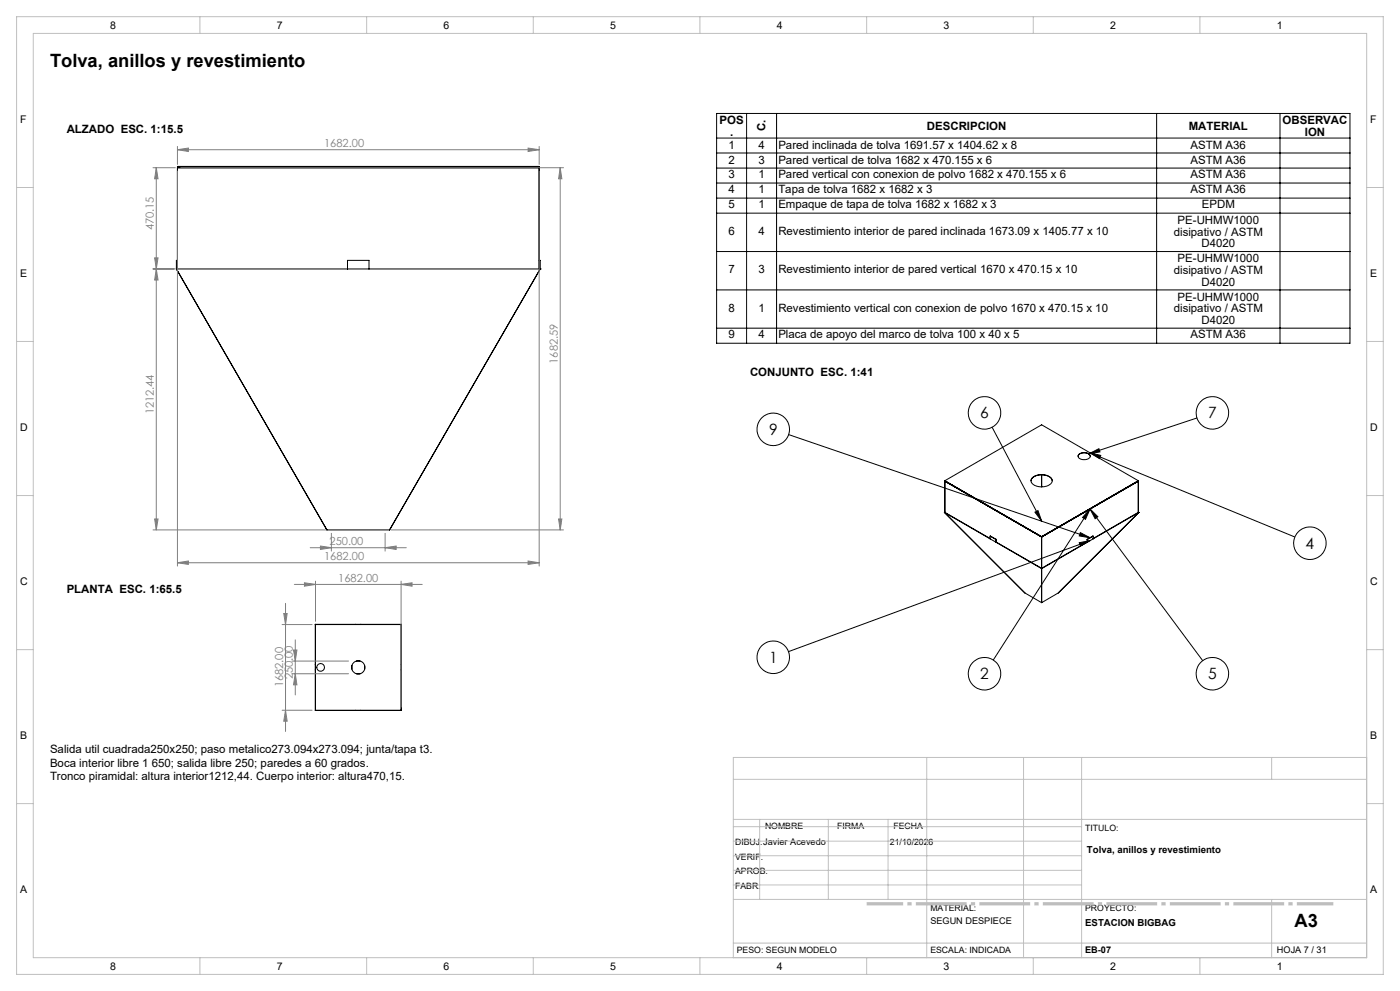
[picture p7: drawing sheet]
<svg xmlns="http://www.w3.org/2000/svg" width="420mm" height="297mm" viewBox="0 0 420 297" stroke-linecap="round" stroke-linejoin="round" font-family="sans-serif">
<g fill="none" stroke="#000" stroke-width=".3">
<path d="M215 34h190v68.9h-190zM224 34v68.9M233 34v68.9M347 34v68.9M384 34v68.9M53.2 50.1h108.5M53.2 50.3h108.5M215 41.4h190M215 45.9h190M215 50.4h190M215 54.9h190M215 59.4h190"/>
<path d="M53.2 78h-.3v2.6M161.7 78h.4v2.6M215 63.9h190M215 75.4h190M52.9 80.6h.1M52.9 80.6l45.2 78.2h18.8l45.2-78.2M52.9 80.6h109.2M53.2 80.6v-30.7h108.5v30.7M104.2 80.6v-2.6h6.5v2.6M162.1 80.6h.1M215 86.9h190M215 98.4h190"/>
<path d="M236.6 130.2l90.5 31M297.6 128.1l14.9 28.1M323.7 136.1l1.1-.4h1.1a1 1 0 0 1 1.2 1 1 1 0 0 1-1.2 1h-1.4a.94 .94 0 0 1-.9-.5 .94 .94 0 0 1 .1-1.1zM326.5 136l.6 .7M326.5 136l-.7-.3-1.2 .1-.8 .3-.4 .6M326.5 136h.1M326.7 136l3-1.5 .3 .9zM327 135.7l3.2 .8-.4 .9zM327 135.7l61.4 25.2M359.1 125.3l-32.4 10.7M283.3 153.6l24.1 24.1 5.1 2.9M283.3 153.6l13.7 7.9"/>
<path d="M283.3 153.6h.2M283.5 144.1l29 16.8 29-16.7M283.5 144.1v9.5M283.5 144.1l29 16.7M283.5 144.1l29-16.8 29 16.8M283.5 153.6l13.5 7.8M283.5 153.5l-.2 .1M309.6 143.3l.8-.6 1.5-.4 2.5 .3a1.51 1.51 0 0 1 1.3 1.5 1.51 1.51 0 0 1-1.4 1.5l-1.4 .3-2.2-.3a1.51 1.51 0 0 1-1.1-2.3zM310.5 153.5l.9-.5 1.1 3.2zM312.5 142.3v3.6M314.7 142.8l.8 .7 .2 .6M314.7 142.8l-1.9-.5-2.1 .4a1.77 1.77 0 0 0-1.4 1.4"/>
<path d="M314.7 142.8h.1M324.1 159.6l3 1.6-3.3-.6zM327 152.5l2.4 2.4-.9 .6zM327 152.6l-1.4 3-.8-.5zM327 152.5l33.8 45.5M327 152.6l-29 45.2M341.5 144.1l-29 16.8M341.5 144.1l-29 16.7M341.5 144.1v9.5M341.5 153.6l-13.6 7.8M341.5 153.6h.2M341.5 153.5l.2 .1"/>
<path d="M341.7 153.6l-24.2 24.1-5 2.9M341.7 153.6l-13.8 7.9M297 160.7v.8M297 160.7l1.8 .9M297 161.5l1.8 1M297.1 160.7h-.1M298.8 162.5l13.7 7.9 13.7-7.9M298.8 162.5l13.7 7.8 13.6-7.8M298.8 161.6v.9M298.8 162.5h.1M312.5 160.8v19.8M323.8 162.7l3.3-.7-3 1.6z"/>
<path d="M326.1 161.6l.1 .1M326.1 162.5h.1M326.1 161.6v.9M326.2 161.7v.8M327.1 162l-90.6 33.3M327.9 160.7l-1.7 1M327.9 160.7v.8M327.9 161.5l-1.7 1M327.9 160.7l-1.8 .9M94.6 187.1v13.7M94.6 187.1l.1 .1M94.6 187.1h25.8"/>
<path d="M94.6 199.2h.1M94.7 187.2v25.7M94.7 187.2h25.6M105.6 199.5v1.1M106.7 187.1v.1M106.9 198.1h1.1M108.2 187.1v.1M109.4 199.5v1.1M120.3 187.2v25.7M120.3 199.2h.1M120.4 187.1v25.8M120.4 187.1l-.1 .1"/>
<path d="M94.6 200.8v12.1h12.1M94.6 200.8h.1M94.7 212.9h25.6M94.7 212.9h-.1M106.7 212.9h13.7M106.7 212.9h.1M106.9 201.9h1.1M108.2 212.9h.1M120.3 212.9h.1M120.3 200.8h.1"/>
<circle cx="232" cy="128.7" r="4.9"/>
<circle cx="295.3" cy="123.7" r="4.9"/>
<circle cx="363.7" cy="123.7" r="4.9"/>
<circle cx="393" cy="162.8" r="4.9"/>
<circle cx="232" cy="197" r="4.9"/>
<circle cx="96.2" cy="200" r="1.15"/>
<circle cx="107.5" cy="200" r="1.99"/>
<circle cx="295.3" cy="201.9" r="4.9"/>
<circle cx="363.7" cy="201.9" r="4.9"/>
</g>
<g fill="none" stroke="#808080" stroke-width=".3">
<path d="M45.9 50.3h6.7M46.9 50.3l.5 3.3h-1zM46.9 50.3v108.5M53.2 44.9l3.3-.5v1zM53.2 43.9v5.4M53.2 51.3v118.3M53.2 44.9h108.5M54.2 50.3h114.9M158.4 44.4l3.3 .5-3.3 .5zM161.7 43.9v5.4M161.7 51.3v118.3M168.1 50.3l.5 3.3h-1z"/>
<path d="M168.1 50.3v108.5M46.4 77.3h1l-.5 3.3zM45.9 80.6h6.6M46.9 80.6l.5 3.3h-1zM45.9 158.8h51.8M46.4 155.5h1l-.5 3.3zM99.4 159.8v5.4M115.5 159.8v5.4M117.3 158.8h51.8M167.6 155.5h1l-.5 3.3zM53.2 168.7l3.3-.6v1.1zM53.2 168.7h108.5"/>
<path d="M88.3 175.2h38.4M91.3 174.7l3.4 .5-3.4 .5zM93.1 164.1h28.8M94.7 174.2v12M96.1 163.7l3.3 .4-3.3 .6zM115.5 164.1l3.4-.4v1zM120.3 175.2l3.3-.5v1zM120.3 174.2v37.7M158.4 168.1l3.3 .6-3.3 .5zM84.6 187.2h9M85.1 183.9h1l-.4 3.3zM85.7 180.8v38.4"/>
<path d="M87.6 198.1h17M88.1 194.8h1l-.5 3.3zM88.6 191.8v16.5M84.6 212.9h9M85.7 212.9l.4 3.2h-1zM87.6 201.9h17M88.6 201.9l.5 3.3h-1z"/>
</g>
<path d="M260 270.9h140" fill="none" stroke="#c0c0c0" stroke-width="1" stroke-dasharray="15.2 1.3 1.3 1.3" stroke-dashoffset="4.3" stroke-linecap="butt"/>
<g fill="none" stroke="#c0c0c0" stroke-width=".3">
<path d="M5 5h410v287h-410zM10 10h400v277h-400zM60 5v5M110 5v5M160 5v5M210 5v5M260 5v5M310 5v5M360 5v5M5 56.2h5M410 56.2h5M5 102.3h5"/>
<path d="M410 102.3h5M5 148.5h5M410 148.5h5M5 194.7h5M410 194.7h5M220 233.6h190M278 227v60M307.1 227v60M324.5 227v60M381.5 227v6.6M410 227h-190v60M5 240.8h5"/>
<path d="M220 245.6h190M220 256.5h104.5M220 252.1h104.5M220 247.8h104.5M227.9 245.6v24M248.5 245.6v24M266.4 245.6v24M410 240.8h5M220 269.6h190M220 265.2h104.5M220 260.8h104.5M381.5 269.6v17.4"/>
<path d="M60 287v5M110 287v5M160 287v5M210 287v5M220 282.6h190M260 287v5M310 287v5M360 287v5"/>
</g>
<path d="M327 135.7l3.2 .8-.4 .9zM327 152.5l2.4 2.4-.9 .6zM327 152.6l-1.4 3-.8-.5zM323.8 162.7l3.3-.7-3 1.6zM324.1 159.6l3 1.6-3.3-.6zM310.5 153.5l.9-.5 1.1 3.2zM326.7 136l3-1.5 .3 .9z" fill="#000"/>
<g fill="#808080">
<path d="M158.4 44.4l3.3 .5-3.3 .5zM53.2 44.9l3.3-.5v1zM120.3 175.2l3.3-.5v1zM91.3 174.7l3.4 .5-3.4 .5z"/>
<path d="M53.2 168.7l3.3-.6v1.1zM158.4 168.1l3.3 .6-3.3 .5zM96.1 163.7l3.3 .4-3.3 .6zM115.5 164.1l3.4-.4v1z"/>
<path d="M167.6 155.5h1l-.5 3.3zM168.1 50.3l.5 3.3h-1zM46.4 77.3h1l-.5 3.3zM46.9 50.3l.5 3.3h-1zM46.4 155.5h1l-.5 3.3zM46.9 80.6l.5 3.3h-1zM88.6 201.9l.5 3.3h-1zM88.1 194.8h1l-.5 3.3zM85.7 212.9l.4 3.2h-1zM85.1 183.9h1l-.4 3.3z"/>
</g>
<g font-size="5.5">
<text x="15" y="19.9">Tolva, anillos y revestimiento</text>
<text x="388.4" y="277.8">A3</text>
</g>
<g font-size="4.7">
<text x="294.1" y="125.4">6</text>
<text x="362.4" y="125.4">7</text>
<text x="230.7" y="130.3">9</text>
<text x="391.7" y="164.4">4</text>
<text x="230.7" y="198.6">1</text>
<text x="294.1" y="203.6">2</text>
<text x="362.4" y="203.6">5</text>
</g>
<g font-size="3.4">
<text x="20" y="39.7">ALZADO ESC. 1:15.5</text>
<text x="215.9" y="37.2">POS</text>
<text x="219" y="40.7">.</text>
<text x="229.7" y="39.4" transform="rotate(-90 229.7 39.4)">C.</text>
<text x="278.1" y="38.8">DESCRIPCION</text>
<text x="356.6" y="38.8">MATERIAL</text>
<text x="384.8" y="37.2">OBSERVAC</text>
<text x="391.4" y="40.7">ION</text>
<text x="218.5" y="44.8">1</text>
<text x="227.5" y="44.8">4</text>
<text x="233.5" y="44.8">Pared inclinada de tolva 1691.57 x 1404.62 x 8</text>
<text x="357.2" y="44.8">ASTM A36</text>
<text x="218.5" y="49.3">2</text>
<text x="218.5" y="53.4">3</text>
<text x="227.5" y="49.3">3</text>
<text x="227.5" y="53.4">1</text>
<text x="233.5" y="49.3">Pared vertical de tolva 1682 x 470.155 x 6</text>
<text x="233.5" y="53.4">Pared vertical con conexion de polvo 1682 x 470.155 x 6</text>
<text x="357.2" y="49.3">ASTM A36</text>
<text x="357.2" y="53.4">ASTM A36</text>
<text x="218.5" y="57.9">4</text>
<text x="227.5" y="57.9">1</text>
<text x="233.5" y="57.9">Tapa de tolva 1682 x 1682 x 3</text>
<text x="357.2" y="57.9">ASTM A36</text>
<text x="218.5" y="62.4">5</text>
<text x="227.5" y="62.4">1</text>
<text x="233.5" y="62.4">Empaque de tapa de tolva 1682 x 1682 x 3</text>
<text x="360.5" y="62.4">EPDM</text>
<text x="218.5" y="70.4">6</text>
<text x="227.5" y="70.4">4</text>
<text x="233.5" y="70.4">Revestimiento interior de pared inclinada 1673.09 x 1405.77 x 10</text>
<text x="352.1" y="70.6">disipativo / ASTM</text>
<text x="353.3" y="67.1">PE-UHMW1000</text>
<text x="360.4" y="74.1">D4020</text>
<text x="218.5" y="81.9">7</text>
<text x="227.5" y="81.9">3</text>
<text x="233.5" y="81.9">Revestimiento interior de pared vertical 1670 x 470.15 x 10</text>
<text x="352.1" y="82.1">disipativo / ASTM</text>
<text x="353.3" y="78.6">PE-UHMW1000</text>
<text x="360.4" y="85.6">D4020</text>
<text x="218.5" y="93.4">8</text>
<text x="227.5" y="93.4">1</text>
<text x="233.5" y="93.4">Revestimiento vertical con conexion de polvo 1670 x 470.15 x 10</text>
<text x="352.1" y="93.6">disipativo / ASTM</text>
<text x="353.3" y="90.1">PE-UHMW1000</text>
<text x="218.5" y="101.4">9</text>
<text x="227.5" y="101.4">4</text>
<text x="233.5" y="101.4">Placa de apoyo del marco de tolva 100 x 40 x 5</text>
<text x="357.2" y="101.4">ASTM A36</text>
<text x="360.4" y="97.1">D4020</text>
<text x="225" y="112.6">CONJUNTO ESC. 1:41</text>
<text x="20" y="177.7">PLANTA ESC. 1:65.5</text>
<text x="15" y="225.7">Salida util cuadrada250x250; paso metalico273.094x273.094; junta/tapa t3.</text>
<text x="15" y="229.7">Boca interior libre 1 650; salida libre 250; paredes a 60 grados.</text>
<text x="15" y="233.7">Tronco piramidal: altura interior1212,44. Cuerpo interior: altura470,15.</text>
</g>
<g font-size="3.3" fill="#808080">
<text x="97.2" y="44.1">1682.00</text>
<text x="46.2" y="69" transform="rotate(-90 46.2 69)">470.15</text>
<text x="167.4" y="109" transform="rotate(-90 167.4 109)">1682.59</text>
<text x="46.2" y="124.2" transform="rotate(-90 46.2 124.2)">1212.44</text>
<text x="97.2" y="167.9">1682.00</text>
<text x="98.9" y="163.4">250.00</text>
<text x="101.5" y="174.4">1682.00</text>
<text x="87.9" y="203.6" transform="rotate(-90 87.9 203.6)">250.00</text>
<text x="84.9" y="206" transform="rotate(-90 84.9 206)">1682.00</text>
</g>
<g font-size="3.2">
<text x="33" y="8.6">8</text>
<text x="83" y="8.6">7</text>
<text x="133" y="8.6">6</text>
<text x="183" y="8.6">5</text>
<text x="233" y="8.6">4</text>
<text x="283" y="8.6">3</text>
<text x="333" y="8.6">2</text>
<text x="383" y="8.6">1</text>
<text x="6" y="36.8">F</text>
<text x="411" y="36.8">F</text>
<text x="6" y="82.9">E</text>
<text x="411" y="82.9">E</text>
<text x="6" y="129.1">D</text>
<text x="411" y="129.1">D</text>
<text x="6" y="175.3">C</text>
<text x="411" y="175.3">C</text>
<text x="6" y="221.4">B</text>
<text x="411" y="221.4">B</text>
<text x="6" y="267.6">A</text>
<text x="411" y="267.6">A</text>
<text x="33" y="290.6">8</text>
<text x="83" y="290.6">7</text>
<text x="133" y="290.6">6</text>
<text x="183" y="290.6">5</text>
<text x="233" y="290.6">4</text>
<text x="283" y="290.6">3</text>
<text x="333" y="290.6">2</text>
<text x="383" y="290.6">1</text>
</g>
<g font-size="2.9">
<text x="326.1" y="255.6">Tolva, anillos y revestimiento</text>
<text x="325.6" y="277.5">ESTACION BIGBAG</text>
</g>
<g font-size="2.7">
<text x="279.1" y="276.8">SEGUN DESPIECE</text>
<text x="325.6" y="285.6">EB-07</text>
<text x="383.1" y="285.6">HOJA 7 / 31</text>
</g>
<g font-size="2.6">
<text x="229.5" y="248.4">NOMBRE</text>
<text x="251.1" y="248.4">FIRMA</text>
<text x="268" y="248.4">FECHA</text>
<text x="325.6" y="249">TITULO:</text>
<text x="220.5" y="253.3">DIBUJ.Javier Acevedo</text>
<text x="220.5" y="257.7">VERIF.</text>
<text x="267" y="253.3">21/10/2026</text>
<text x="220.5" y="262">APROB.</text>
<text x="220.5" y="266.4">FABR.</text>
<text x="279.1" y="273">MATERIAL:</text>
<text x="325.6" y="273">PROYECTO:</text>
<text x="221.1" y="285.5">PESO: SEGUN MODELO</text>
<text x="279.1" y="285.5">ESCALA: INDICADA</text>
</g>
</svg>
